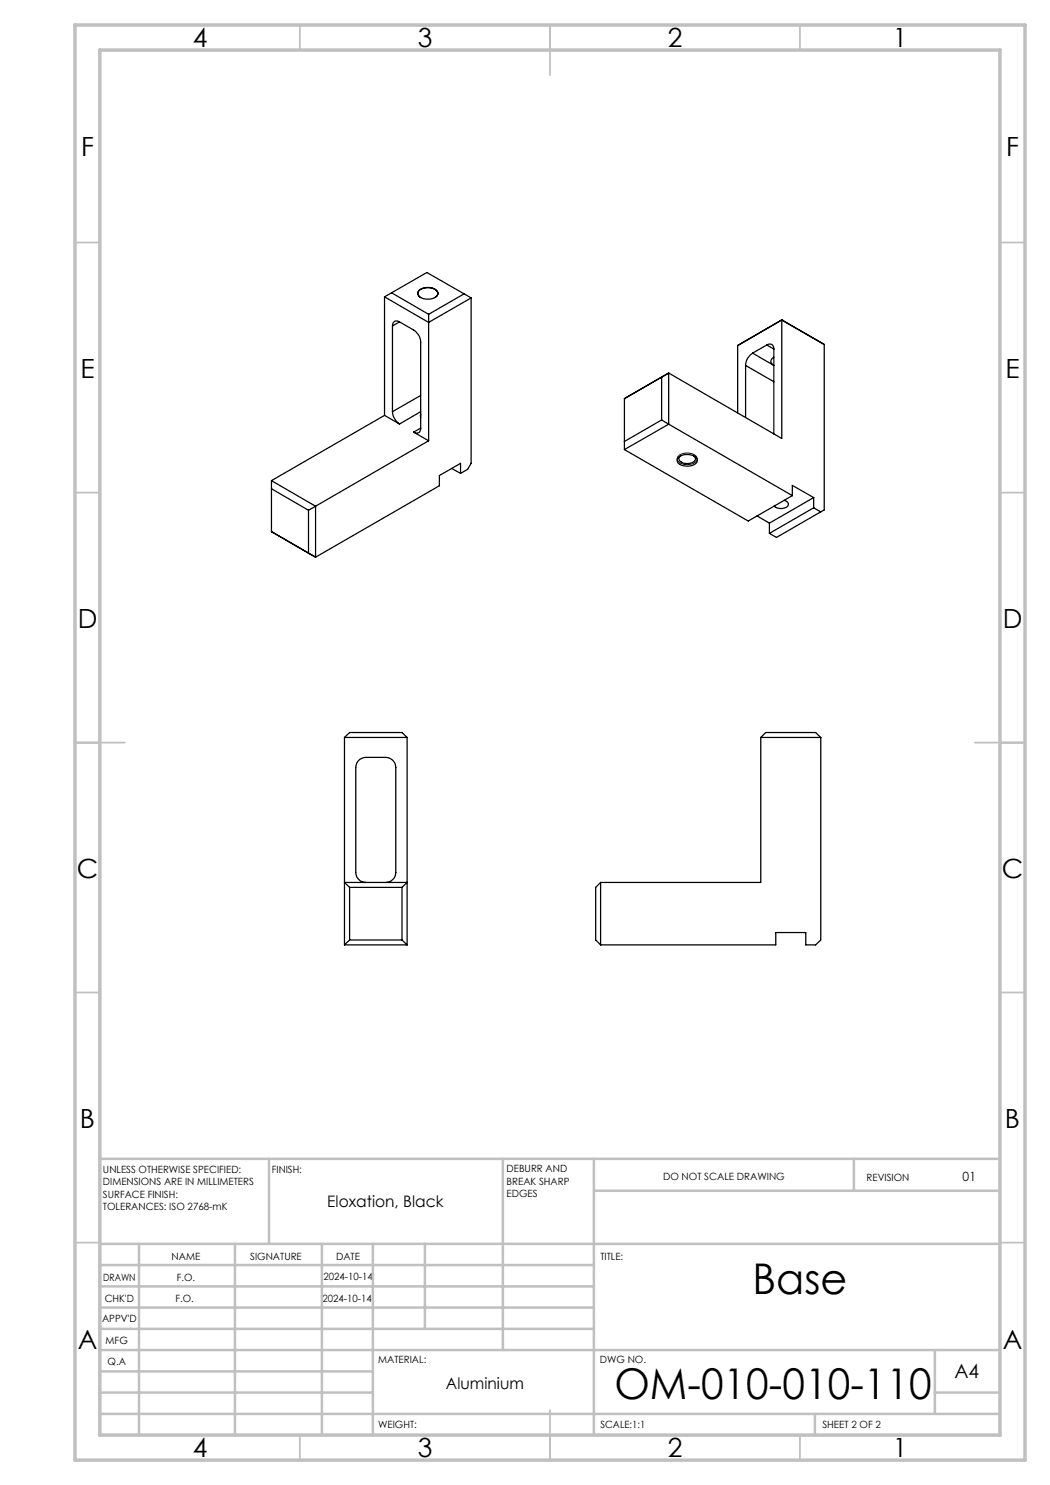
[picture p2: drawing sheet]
<svg xmlns="http://www.w3.org/2000/svg" width="210mm" height="297mm" viewBox="0 0 210 297" stroke-linecap="round" stroke-linejoin="round" font-family="sans-serif">
<g fill="none" stroke="#000" stroke-width=".25">
<path d="M76.9 59.4l8.8 5.1 8.5-4.9M76.9 59.4l8.5-4.9 8.8 5.1M76.9 59.4v23.7M78.3 58.6l7.4 4.3M83.9 58a2.7 2.7 0 0 1 3.6 .4 1.18 1.18 0 0 1-1.2 1.4 2.15 2.15 0 0 1-2.8-1.1zM84.1 59.5a.92 .92 0 0 1-.5-1 .92 .92 0 0 1 .8-.8 2.52 2.52 0 0 1 3.2 .9l-.1 .5-.5 .4M92.8 58.8l-7.1 4.1M94.2 59.6v33.1l-.7 1.2-1.4 .8M78.5 65.2v17.1M79.9 64.4l2.8 1.6a2.97 2.97 0 0 1 1.4 2.5v17.1M79.9 64.4a.86 .86 0 0 0-1-.1 .86 .86 0 0 0-.4 .9M79.9 64.4l-1.4 .8"/>
<path d="M84.1 79.1l-5.6 3.2M85.7 62.9v25.3M124.9 79.7h.1M124.9 79.7v10.2M133.7 74.6v10.2M133.7 74.6l-1.4 .8v8.6M133.7 74.6l-8.8 5.1M147.5 69.1v13.5M148.9 68.3l-1.4 .8M149.1 73.1v10.4M149.1 73.1l5.7 3.2M150.5 70.6a2.97 2.97 0 0 0-1.4 2.5"/>
<path d="M150.5 70.6l4.3 2.5a.85 .85 0 0 1-.6-.8 .85 .85 0 0 1 .6-.8M153.4 69a.86 .86 0 0 1 .9-.1 .86 .86 0 0 1 .5 .9M153.4 69l-2.9 1.6M153.4 69l1.4 .8M154.8 69.8v17M156.4 64h.1M156.4 64v23.7l-22.7-13.1M156.4 64l8.5 4.9M156.4 64l-8.9 5.1M163.4 68.1l1.5 .8M164.9 68.9v33.1l-.8 .4M54.3 96.1l8.8 5.1"/>
<path d="M54.3 97.8l7.4 4.3M54.3 96.1v10.2M76.9 83.1l3 1.7M76.9 83.1l-22.6 13M78.5 82.3a3.2 3.2 0 0 0 1.4 2.5M82.7 86.4l3 1.8M84.1 82.9v.6M84.1 85.6a.85 .85 0 0 1-.4 .9 .85 .85 0 0 1-1-.1M84.1 82.3l-4.2 2.5M84.1 85.6l-1.4 .8M85.7 88.2l-22.6 13M90.3 93.7l1.8 1"/>
<path d="M92.1 94.7v-2l-4.2 2.4v2.1l-24.8 14.2M124.9 89.9l24.7 14.3 8.9-5.1M132.3 84l-7.4 4.3M132.3 84l1.4 .8M133.7 84.8l-8.8 5.1M133.7 84.8l24.8 14.3M135.7 91.5a2.76 2.76 0 0 1 3.7 .3 1.24 1.24 0 0 1-1.5 1.4 2.03 2.03 0 0 1-2.5-1.1zM136.2 91.2a.74 .74 0 0 0-.4 .8 .74 .74 0 0 0 .7 .5 2.18 2.18 0 0 0 2.6-.5l-.1-.5-.3-.3M158.5 99.1v-2l4.2 2.4M162.7 99.5v2.1M162.7 99.5l-8.8 5.1M54.3 106.3h.1"/>
<path d="M54.3 106.3l7.4 4.3M54.3 106.3l8.8 5.1M61.7 110.6l1.4 .8M61.7 102.1v8.5M63.1 101.2v10.2M63.1 101.2l-1.4 .9M151.4 103.2l2.5 1.4M153.9 104.6v2.1M156.8 100.1a.78 .78 0 0 1 .9 .8 .78 .78 0 0 1-.9 .7 2.13 2.13 0 0 1-2-.4M162.7 101.6l1.4 .8M162.7 101.6l-8.8 5.1M164.1 102.4l-8.8 5.1-1.4-.8"/>
<path d="M68.9 147.5h12.5M68.9 147.5l1-1h10.5l1 1M68.9 147.5v41.5M81.4 147.5v41.5M152.2 147.5v29h-32.1M152.2 147.5h11.9M152.2 147.5l.9-1h10l1 1M164.1 147.5v40.5l-1 1h-2v-2.5h-5.9v2.5h-35.1M69.9 177.5l-1-1h12.5l-1 1M69.9 177.5h10.5M69.9 177.5v10.5M73.2 176.5a2.05 2.05 0 0 1-2-2v-21a2.05 2.05 0 0 1 2-2h4a2.05 2.05 0 0 1 2 2v21a2.05 2.05 0 0 1-2 2"/>
<path d="M80.4 177.5v10.5M120.1 176.5v12.5M120.1 176.5l-1 1v10.5l1 1M68.9 189h12.5M69.9 188l-1 1M69.9 188h10.5M80.4 188l1 1"/>
</g>
<path d="M135.7 91.2a2.61 2.61 0 0 1 3.7 .4v.1a1.63 1.63 0 0 1-1.9 1.2 1.81 1.81 0 0 1-2.1-1.2z" fill="none" stroke="#000" stroke-width=".2"/>
<g fill="none" stroke="#c0c0c0" stroke-width=".35">
<path d="M60 5v5M110 5v10M160 5v5M15 48.5h5M200 48.5h5M15 98.5h5M200 98.5h5M15 148.5h10M195 148.5h10M15 198.5h5M200 198.5h5M15 248.5h5"/>
<path d="M200 248.5h5M60 287v5M110 282v10M160 287v5"/>
</g>
<g fill="none" stroke="#c0c0c0" stroke-width=".5">
<path d="M53.8 231.8v17M100.6 231.8v38.2M118.8 231.8v55.2M118.8 238.2h81.2M170.8 231.8v6.4M200 231.8h-180v55.2M20 248.8h180M20 257.3h98.8M20 253h98.8M27.8 248.8v38.2M47 248.8v38.2M64.4 248.8v38.2"/>
<path d="M74.6 248.8v38.2M85 248.8v17M20 265.8h98.8M20 261.5h98.8M20 278.5h54.6M20 274.3h54.6M20 270h180M187 278.5h13M187 270v12.8M20 282.8h180M163 282.8v4.2"/>
</g>
<path d="M15 5h190v287h-190zM20 10h180v277h-180z" fill="none" stroke="#c0c0c0" stroke-width=".7"/>
<g font-size="8.5">
<text x="150.5" y="258.8">Base</text>
<text x="122.9" y="279.7">OM-010-010-110</text>
</g>
<g font-size="5.3">
<text x="38.5" y="9.5">4</text>
<text x="83.5" y="9.5">3</text>
<text x="133.6" y="9.5">2</text>
<text x="178.6" y="9.5">1</text>
<text x="16.2" y="31.3">F</text>
<text x="201.2" y="31.3">F</text>
<text x="16.1" y="75.5">E</text>
<text x="201.1" y="75.5">E</text>
<text x="15.5" y="125.5">D</text>
<text x="200.5" y="125.5">D</text>
<text x="15.4" y="175.5">C</text>
<text x="200.4" y="175.5">C</text>
<text x="16" y="225.5">B</text>
<text x="201" y="225.5">B</text>
<text x="15.5" y="269.8">A</text>
<text x="200.5" y="269.8">A</text>
<text x="38.5" y="291.5">4</text>
<text x="83.5" y="291.5">3</text>
<text x="133.6" y="291.5">2</text>
<text x="178.6" y="291.5">1</text>
</g>
<text font-size="3.9" x="190.9" y="275.5">A4</text>
<g font-size="3.2">
<text x="65.5" y="241.4">Eloxation, Black</text>
<text x="89.2" y="277.9">Aluminium</text>
</g>
<text font-size="2.5" x="192.5" y="236.1">01</text>
<g font-size="2">
<text x="20.6" y="234.6">UNLESS OTHERWISE SPECIFIED:</text>
<text x="20.6" y="237.1">DIMENSIONS ARE IN MILLIMETERS</text>
<text x="20.6" y="239.6">SURFACE FINISH:</text>
<text x="54.4" y="234.6">FINISH:</text>
<text x="101.3" y="234.5">DEBURR AND</text>
<text x="101.3" y="237">BREAK SHARP</text>
<text x="101.3" y="239.5">EDGES</text>
<text x="132.6" y="236">DO NOT SCALE DRAWING</text>
<text x="173.3" y="236.2">REVISION</text>
<text x="20.6" y="242.1">TOLERANCES: ISO 2768-mK</text>
<text x="34.3" y="252">NAME</text>
<text x="50" y="251.9">SIGNATURE</text>
<text x="67.2" y="251.9">DATE</text>
<text x="120.1" y="251.9">TITLE:</text>
<text x="20.6" y="256.1">DRAWN</text>
<text x="35.3" y="256.1">F.O.</text>
<text x="64.7" y="255.9">2024-10-14</text>
<text x="20.9" y="260.3">CHK'D</text>
<text x="35.1" y="260.3">F.O.</text>
<text x="64.5" y="260.3">2024-10-14</text>
<text x="20.4" y="264.4">APPV'D</text>
<text x="21.1" y="268.8">MFG</text>
<text x="21.5" y="273">Q.A</text>
<text x="75.6" y="272.5">MATERIAL:</text>
<text x="120" y="272.5">DWG NO.</text>
<text x="75.6" y="285.5">WEIGHT:</text>
<text x="120.1" y="285.6">SCALE:1:1</text>
<text x="164.5" y="285.6">SHEET 2 OF 2</text>
</g>
</svg>
